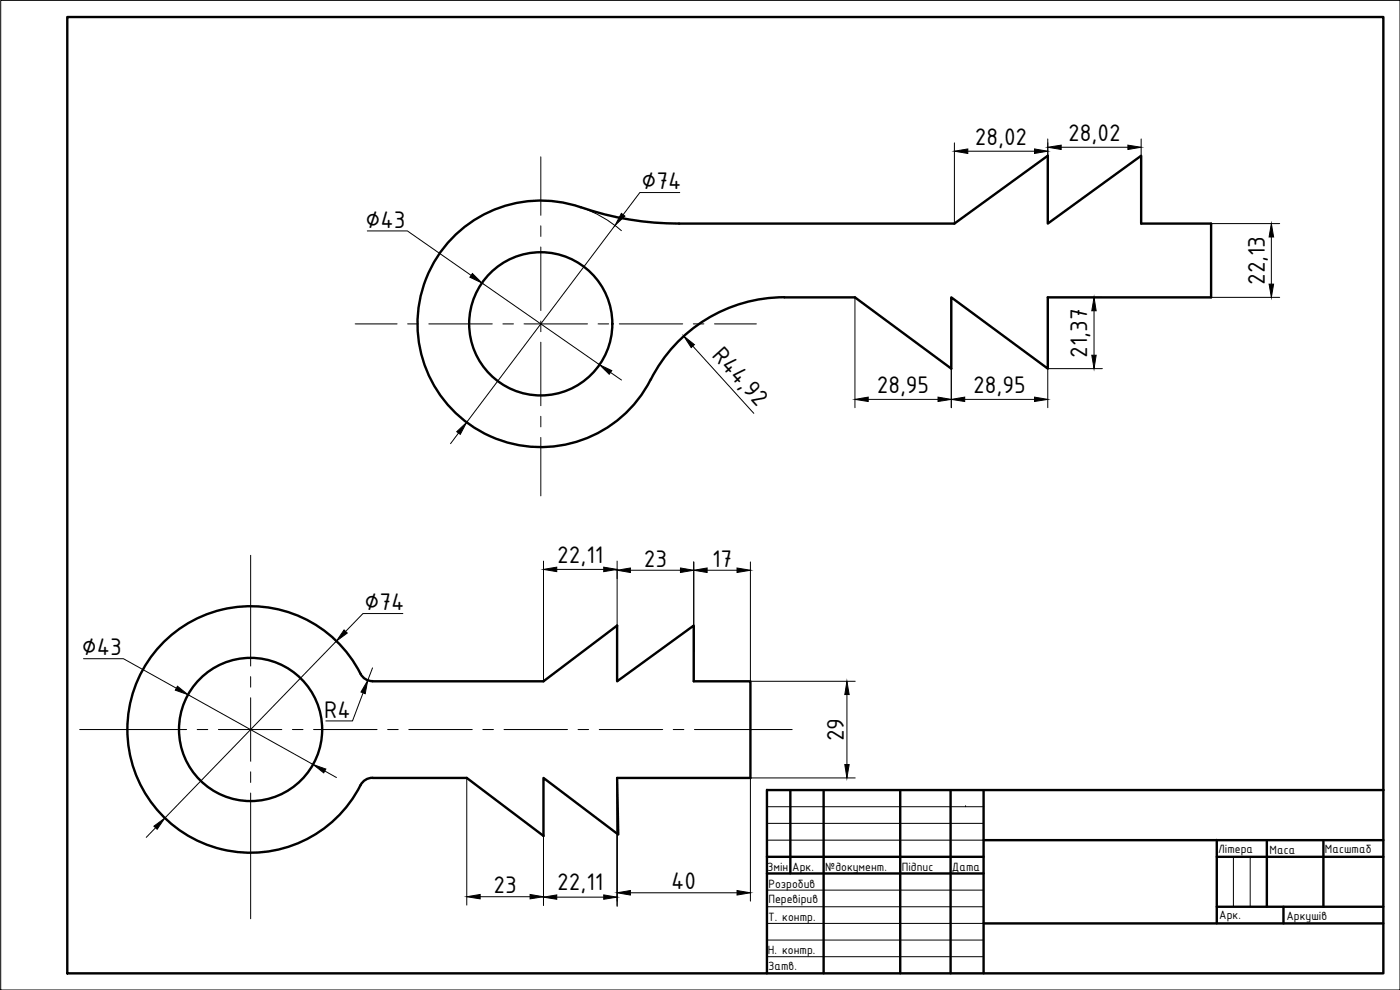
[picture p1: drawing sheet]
<svg xmlns="http://www.w3.org/2000/svg" width="420mm" height="297mm" viewBox="0 0 420 297" stroke-linecap="round" stroke-linejoin="round" font-family="sans-serif">
<!-- layer: r-tonka -->
<path d="M.2 .1h420v296.9h-420zM230.2 247h64.9M230.2 252.1h65M230.3 242h65M289.8 242h.1M370.2 257.1v15M375.2 257.1v15M230.2 267.1h64.9M230.2 272.1h65M230.2 277.1h65M230.2 287h64.9M230.2 282.1h65" fill="none" stroke="#000" stroke-width=".3"/>
<!-- layer: r-kontyr -->
<g fill="none" stroke="#000" stroke-width=".72">
<path d="M20.2 5.1h395v286.9h-395zM230.2 237.1v54.9M230.3 237.1h184.9M237.2 237.1v25M247.2 237.1v54.9M270.2 237.1v54.9M285.3 237.1v54.9M295.2 237.1v54.9M230.2 257.1h65M295.2 252.1h120M365.2 257.1h50M365.2 252.1v25"/>
<path d="M380.2 252.1v20M397.2 252.1v20M230.2 262.1h65M295.2 277.1h120M365.2 272.1h50M385.2 272.1v5"/>
</g>
<!-- layer: 0 -->
<path d="M230.2 237.1h.1M365.2 252.1h.1M230.2 262.1h.1M380.2 272.1h.1M415.2 277.1h.1M247.2 292h.1" fill="none" stroke="#000" stroke-width=".3"/>
<!-- layer: osi -->
<g fill="none" stroke="#000" stroke-width=".3">
<path d="M162.3 47.1v17.5M162.3 67.8v3.1M162.3 74.1v19.1M106.6 97.2h12.6M122.3 97.2h3.2M128.7 97.2h19M150.9 97.2h3.2M157.3 97.2h19M162.3 96.3v3.2M179.5 97.2h3.2M185.8 97.2h19.1M208.1 97.2h3.1"/>
<path d="M214.4 97.2h12.6M162.3 102.7v19M162.3 124.9v3.2M162.3 131.3v17.5M75.2 166.6v33.2M23.9 218.9h32.1M59.2 218.9h3.2M65.5 218.9h19.1M75.2 203v3.2M75.2 209.4v19M87.8 218.9h3.1M94.1 218.9h19.1"/>
<path d="M116.3 218.9h3.2M122.7 218.9h19M144.9 218.9h3.2M151.3 218.9h19M173.5 218.9h3.2M179.8 218.9h19.1M202.1 218.9h3.1M208.4 218.9h29.3M75.2 231.6v3.2M75.2 237.9v37.8"/>
</g>
<!-- layer: kontyr -->
<g fill="none" stroke="#000" stroke-width=".72">
<path d="M235.4 89.2a45.5 45.5 0 0 0-41.3 26.8 37 37 0 0 1-48.4 14.2 37 37 0 0 1-17.5-47.4 37 37 0 0 1 46.1-20.6 91.1 91.1 0 0 0 29.5 4.9h82.6l28.1-20.4v20.4l28-20.4v20.4h21v22.1h-49v21.4l-29-21.4v21.4l-28.9-21.4h-21.2M111.8 233.4l-1.3 .2-1.1 .5a7.8 7.8 0 0 0-2.3 3.5 37 37 0 0 1-56.5 8.8 37 37 0 0 1 2.4-57.1 37 37 0 0 1 55.5 13.4l1.5 1.2 1.8 .5h51.3l22.1-16.7v16.7l23-16.7v16.7h17v29h-40l.3 17-22.4-17v17.4l-23-17.4h-28.3"/>
<circle cx="162.3" cy="97.2" r="21.5"/>
<circle cx="75.2" cy="218.9" r="21.5"/>
</g>
<!-- layer: dopom -->
<path d="M185.2 187.7v16.7M208.2 187.7v16.7M163.1 233.4v35.7M185.2 233.4v38.6" fill="none" stroke="#000" stroke-width=".3"/>
<!-- layer: dim -->
<g fill="none" stroke="#000" stroke-width=".3">
<path d="M204 57.8h-12l-5 6.7M286.4 42.9v24.2M290.4 45.4h20.1M314.5 41.7v25.4M318.5 44.2h20M342.5 41.7v25.4M110.2 69.3h12.1l19.1 13.3M174.3 62.2a37 37 0 0 1 12.2 7M184.6 67.6l-44.6 59.1M363.5 67.1h20.5M381.6 71.1v14.1M144.7 84.9l35.3 24.6"/>
<path d="M256.6 89.2v33.1M285.5 89.2v33.1M328.3 93.2v13.4M330.8 89.2h-16.3v33.1M363.5 89.2h20.5M183.2 111.7l3.3 2.3M207.9 103.8l18.3 20.2M260.6 119.8h20.9M289.5 119.8h21M314.5 110.6h16.3M137.6 129.9l-2.4 3.2M163.1 168.3v36.1"/>
<path d="M167.1 170.8h14.1M185.2 168.3v36.1M189.2 171.1h15M208.2 168.6v35.8M212.2 171.1h9M225.2 168.6v35.8h31.5M25.1 197.6h11.9l15.9 8.9M101 192.3l-51.6 53.2M120.9 184.1h-12l-5.2 5.4M56.4 208.4l37.6 21M109 207.9l-3.2 8.4h-8M111.8 200.4l-1.4 3.8"/>
<path d="M254.2 208.4v21M97.5 231.3l3.5 2M140.1 233.4v38.2M163.1 233.4v38.3M185.2 233.4v38.3M225.2 233.4h31.5M46.7 248.4l-2.8 2.8M144.1 269.1h15M167.1 269.2h14.1M185.2 270.4v-37h40v37M189.2 267.9h32"/>
</g>
<g fill="#000" stroke="#000" stroke-width=".3">
<path d="M286.4 45.4l4-.7v1.3zM310.5 44.7l4 .7-4 .6zM314.5 44.2l4-.7v1.4zM338.5 43.5l4 .7-4 .7zM186.5 64l1 .8-2.9 2.8zM381.6 67.1l.6 4h-1.3zM141.8 82.1l2.9 2.8-3.7-1.7zM328.3 89.2l.7 4h-1.3zM380.9 85.2h1.3l-.6 4zM180 109.5l3.6 1.7-.8 1.1zM205.2 100.9l3.2 2.5-1 .9zM256.6 119.8l4-.6v1.3z"/>
<path d="M281.5 119.2l4 .6-4 .7zM285.5 119.8l4-.6v1.3zM310.5 119.2l4 .6-4 .7zM327.7 106.6h1.3l-.7 4zM137.1 129.5l2.9-2.8-1.9 3.6zM163.1 170.8l4-.6v1.3zM181.2 170.2l4 .6-4 .7zM185.2 171.1l4-.7v1.4zM204.2 170.4l4 .7-4 .7zM208.2 171.1l4-.7v1.4zM221.2 170.4l4 .7-4 .7zM103.3 189l.9 .9-3.2 2.4z"/>
<path d="M53.3 205.9l3.1 2.5-3.8-1.3zM110.4 204.2l-.8 3.9-1.3-.5zM254.2 204.4l.6 4h-1.3zM94 229.4l3.8 1.3-.6 1.2zM253.5 229.4h1.3l-.6 4zM46.2 247.9l3.2-2.4-2.2 3.3zM140.1 269.1l4-.7v1.3zM159.1 268.4l4 .7-4 .6zM163.1 269.2l4-.7v1.3zM181.2 268.5l4 .7-4 .6zM185.2 267.9l4-.7v1.3zM221.2 267.2l4 .7-4 .6z"/>
</g>
<g font-size="7.8">
<text x="292.6" y="43.4">28,02</text>
<text x="320.6" y="42.2">28,02</text>
<text x="192.5" y="56.8">∅74</text>
<text x="109.7" y="68.3">∅43</text>
<text x="379.6" y="85.5" transform="rotate(-90 379.6 85.5)">22,13</text>
<text x="213.4" y="107" transform="rotate(48 213.4 107)">R44,92</text>
<text x="326.3" y="107.3" transform="rotate(-90 326.3 107.3)">21,37</text>
<text x="263.1" y="117.8">28,95</text>
<text x="292.1" y="117.8">28,95</text>
<text x="167.3" y="168.9">22,11</text>
<text x="193.2" y="170.1">23</text>
<text x="213.7" y="170.1">17</text>
<text x="109.4" y="183.1">∅74</text>
<text x="24.6" y="196.6">∅43</text>
<text x="97.3" y="215.3">R4</text>
<text x="253.2" y="222.4" transform="rotate(-90 253.2 222.4)">29</text>
<text x="148.1" y="268">23</text>
<text x="167.3" y="267.2">22,11</text>
<text x="201.5" y="266.9">40</text>
</g>
<g font-size="3.9">
<text x="365.6" y="255.8">Літера</text>
<text x="381" y="256.1">Маса</text>
<text x="397.6" y="256.1">Масштаб</text>
<text x="230.3" y="261.4">Змін</text>
<text x="237.8" y="261.5">Арк.</text>
<text x="247.7" y="261.4">№документ.</text>
<text x="270.6" y="261.3">Підпис</text>
<text x="285.7" y="261.3">Дата</text>
<text x="230.6" y="266.4">Розробив</text>
<text x="230.6" y="271">Перевірив</text>
<text x="365.9" y="275.7">Арк.</text>
<text x="386.1" y="275.9">Аркушів</text>
<text x="230.5" y="276.3">Т. контр.</text>
<text x="230.5" y="286.3">Н. контр.</text>
<text x="230.5" y="291">Затв.</text>
</g>
</svg>
